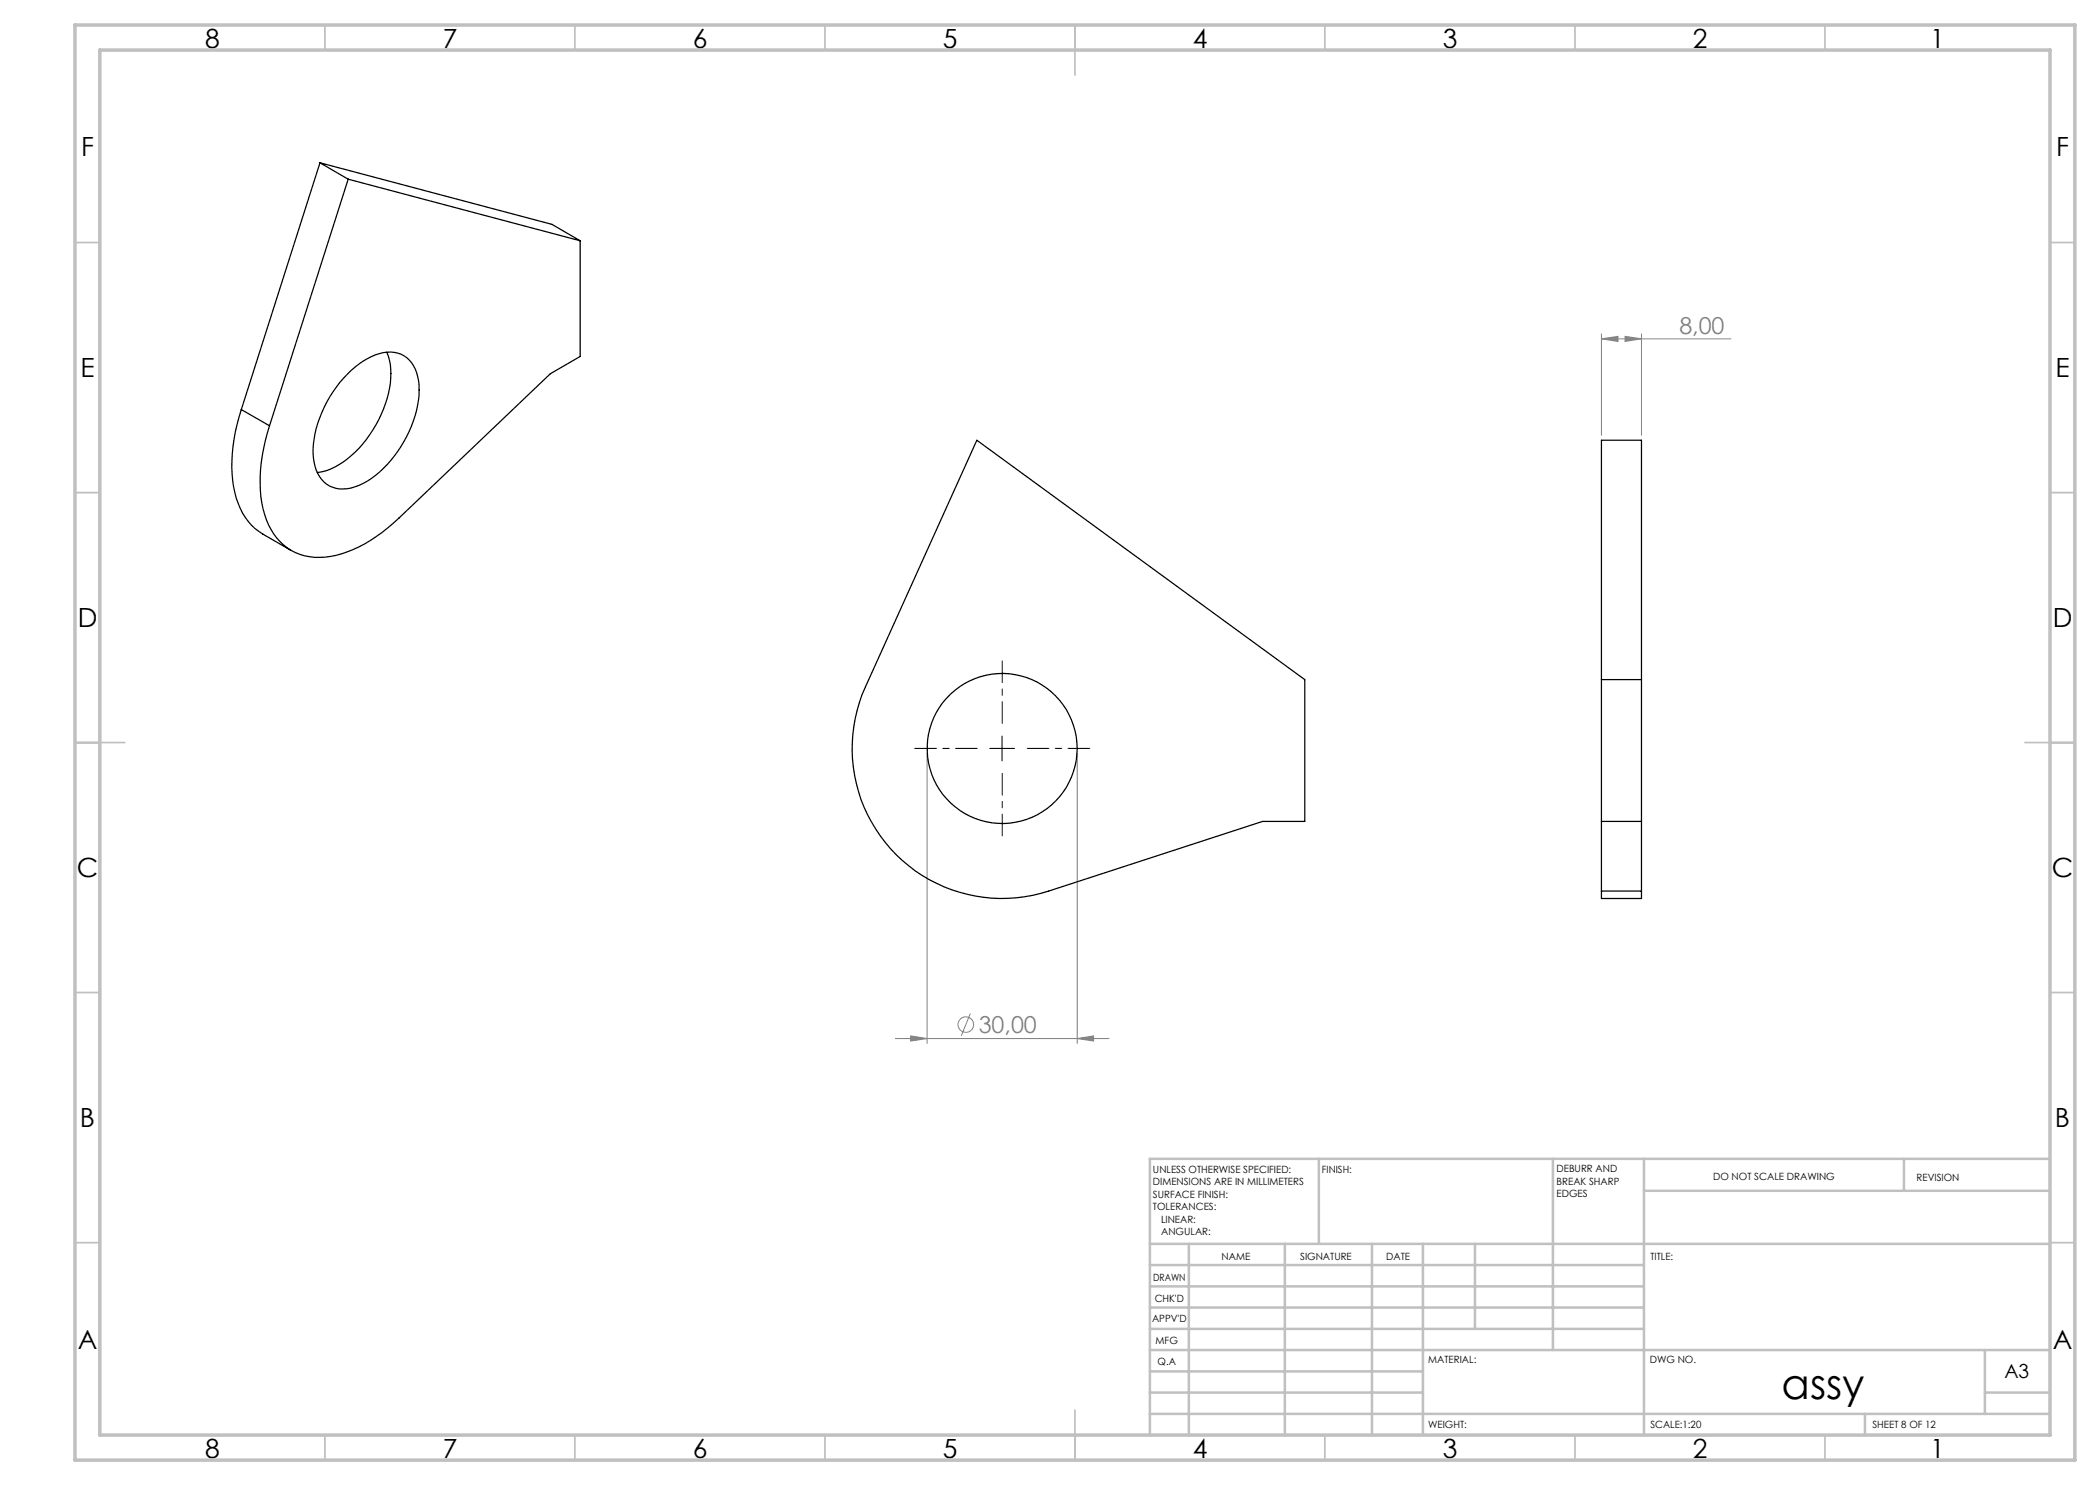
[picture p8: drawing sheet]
<svg xmlns="http://www.w3.org/2000/svg" width="420mm" height="297mm" viewBox="0 0 420 297" stroke-linecap="round" stroke-linejoin="round" font-family="sans-serif">
<g fill="none" stroke="#808080" stroke-width=".2">
<path d="M320.3 67.8l3.3-.5v1zM320.3 66.8v20.3M320.3 67.8h25.9M325 67.3l3.3 .5-3.3 .5zM328.3 66.8v20.3M185.4 150.7v58M215.4 150.7v58M179.1 207.7h42.7M182.1 207.2l3.3 .5-3.3 .5zM194.1 202.7l-1.8 4.4M215.4 207.7l3.3-.5v1z"/>
<circle cx="193.2" cy="204.9" r="1.55"/>
</g>
<path d="M195.4 149.7h-12.5M200.4 144.7v-12.5M200.4 154.7v12.5M205.4 149.7h12.5" fill="none" stroke="#000" stroke-width=".2" stroke-dasharray="15.2 1.3 1.3 1.3" stroke-dashoffset="10.9"/>
<path d="M197.9 149.7h5M200.4 147.2v5" fill="none" stroke="#000" stroke-width=".2"/>
<g fill="none" stroke="#c0c0c0" stroke-width=".35">
<path d="M65 5v5M115 5v5M165 5v5M215 5v10M265 5v5M315 5v5M365 5v5M15 48.5h5M410 48.5h5M15 98.5h5M410 98.5h5M15 148.5h10"/>
<path d="M405 148.5h10M15 198.5h5M410 198.5h5M15 248.5h5M410 248.5h5M65 287v5M115 287v5M165 287v5M215 282v10M265 287v5M315 287v5M365 287v5"/>
</g>
<g fill="none" stroke="#c0c0c0" stroke-width=".5">
<path d="M263.8 231.8v17M310.6 231.8v38.2M328.8 231.8v55.2M328.8 238.2h81.2M380.8 231.8v6.4M410 231.8h-180v55.2M230 248.8h180M230 257.3h98.8M230 253h98.8M237.8 248.8v38.2M257 248.8v38.2M274.4 248.8v38.2"/>
<path d="M284.6 248.8v38.2M295 248.8v17M230 265.8h98.8M230 261.5h98.8M230 278.5h54.6M230 274.3h54.6M230 270h180M397 278.5h13M397 270v12.8M230 282.8h180M373 282.8v4.2"/>
</g>
<path d="M15 5h400v287h-400zM20 10h390v277h-390z" fill="none" stroke="#c0c0c0" stroke-width=".7"/>
<path d="M182.1 207.2l3.3 .5-3.3 .5zM215.4 207.7l3.3-.5v1zM320.3 67.8l3.3-.5v1zM325 67.3l3.3 .5-3.3 .5z" fill="#808080"/>
<g fill="none" stroke="#000" stroke-width=".25">
<path d="M64 32.6l5.6 3.2M64 32.6l-15.7 49.3M64 32.6l46.4 12.3 5.6 3.3M69.6 35.8l-15.7 49.4M69.6 35.8l46.4 12.4M116 48.2v23.1l-5.9 3.5-30.3 28.8a26.9 26.9 0 0 1-13.8 7.7 10.9 10.9 0 0 1-12.7-7.4 28.3 28.3 0 0 1 .1-17.2l.5-1.5M69.4 74.9a13.5 13.5 0 0 1 8-4.5 5.6 5.6 0 0 1 6.1 4.9 18.6 18.6 0 0 1-2.1 12 21.2 21.2 0 0 1-9.6 9.8 6.1 6.1 0 0 1-7.4-1.1 10.3 10.3 0 0 1-1.6-8.2 24.3 24.3 0 0 1 6.6-12.9zM77.4 70.4a14.4 14.4 0 0 1-.4 10.5 22.1 22.1 0 0 1-10.9 12.9l-.8 .3-1.8 .4M48.3 81.9a31.1 31.1 0 0 0-1.1 17.7 12.3 12.3 0 0 0 5.4 7.2l5.6 3.3M48.3 81.9l5.6 3.3M195.4 88l65.5 47.9v28.4h-8.4l-42.8 13.9a30 30 0 0 1-31.6-8.5 30 30 0 0 1-5-32.4zM320.3 135.9h8"/>
<path d="M320.3 178.2v1.5h8v-1.5M320.3 164.3h8M320.3 178.2v-90.2h8v90.2M320.3 178.2h8"/>
<circle cx="200.4" cy="149.7" r="15"/>
</g>
<text font-size="8.5" x="356.3" y="279.7">assy</text>
<g font-size="5.3">
<text x="41" y="9.5">8</text>
<text x="88.5" y="9.5">7</text>
<text x="138.5" y="9.5">6</text>
<text x="188.5" y="9.5">5</text>
<text x="238.5" y="9.5">4</text>
<text x="288.5" y="9.5">3</text>
<text x="338.5" y="9.5">2</text>
<text x="386" y="9.5">1</text>
<text x="16.2" y="31.2">F</text>
<text x="411.2" y="31.2">F</text>
<text x="16.1" y="75.5">E</text>
<text x="411.1" y="75.5">E</text>
<text x="15.5" y="125.5">D</text>
<text x="410.5" y="125.5">D</text>
<text x="15.4" y="175.5">C</text>
<text x="410.4" y="175.5">C</text>
<text x="16" y="225.5">B</text>
<text x="411" y="225.5">B</text>
<text x="15.5" y="269.7">A</text>
<text x="410.5" y="269.7">A</text>
<text x="41" y="291.5">8</text>
<text x="88.5" y="291.5">7</text>
<text x="138.5" y="291.5">6</text>
<text x="188.5" y="291.5">5</text>
<text x="238.5" y="291.5">4</text>
<text x="288.5" y="291.5">3</text>
<text x="338.5" y="291.5">2</text>
<text x="386" y="291.5">1</text>
</g>
<g font-size="4.7" fill="#808080">
<text x="335.9" y="66.8">8,00</text>
<text x="195.7" y="206.6">30,00</text>
</g>
<text font-size="3.9" x="400.9" y="275.5">A3</text>
<g font-size="2">
<text x="230.6" y="234.6">UNLESS OTHERWISE SPECIFIED:</text>
<text x="230.6" y="237.1">DIMENSIONS ARE IN MILLIMETERS</text>
<text x="230.6" y="239.6">SURFACE FINISH:</text>
<text x="264.4" y="234.6">FINISH:</text>
<text x="311.3" y="234.5">DEBURR AND</text>
<text x="311.3" y="237">BREAK SHARP</text>
<text x="311.3" y="239.5">EDGES</text>
<text x="342.6" y="236">DO NOT SCALE DRAWING</text>
<text x="383.3" y="236.2">REVISION</text>
<text x="230.6" y="242.1">TOLERANCES:</text>
<text x="232.2" y="244.6">LINEAR:</text>
<text x="232.2" y="247.1">ANGULAR:</text>
<text x="244.3" y="252">NAME</text>
<text x="260" y="251.9">SIGNATURE</text>
<text x="277.2" y="251.9">DATE</text>
<text x="330.1" y="251.9">TITLE:</text>
<text x="230.6" y="256.1">DRAWN</text>
<text x="230.9" y="260.3">CHK'D</text>
<text x="230.4" y="264.4">APPV'D</text>
<text x="231.1" y="268.8">MFG</text>
<text x="231.5" y="273">Q.A</text>
<text x="285.6" y="272.5">MATERIAL:</text>
<text x="330" y="272.5">DWG NO.</text>
<text x="285.6" y="285.5">WEIGHT:</text>
<text x="330.1" y="285.6">SCALE:1:20</text>
<text x="374.5" y="285.6">SHEET 8 OF 12</text>
</g>
</svg>
